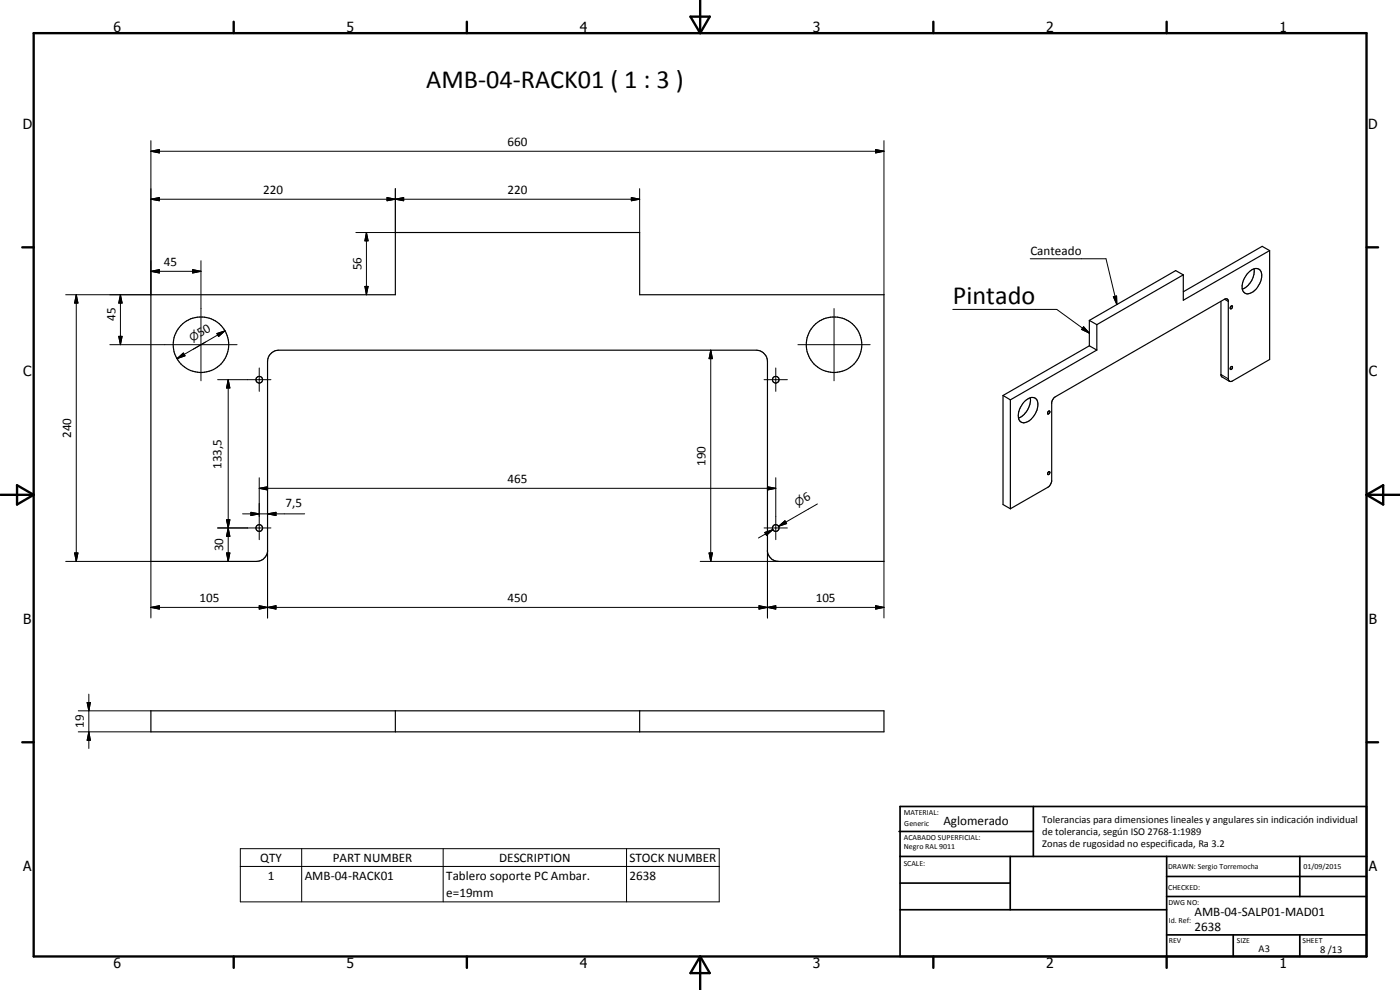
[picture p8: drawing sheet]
<svg xmlns="http://www.w3.org/2000/svg" width="420mm" height="297mm" viewBox="0 0 420 297" stroke-linecap="round" stroke-linejoin="round" font-family="sans-serif">
<g fill="none" stroke="#000" stroke-width=".35">
<path d="M381 75.2l-25.9 14.9v-7.6M381 75.2l-2.2-1.3-23.7 13.6M381 75.2v32.7l-11.2 6.4a.75 .75 0 0 1-.8 .1 .75 .75 0 0 1-.4-.7v-23.4l-.4-.6h-.3l-51.5 29.6-.8 1.5v23.6l-.1 .5-.8 1.2-11.5 6.6M45.3 88.4h73.3v-18.6h73.4v18.6h73.3v80h-31.7a3.5 3.5 0 0 1-3.3-2.9v-57.1a3.5 3.5 0 0 0-3.3-3.3h-143.4a3.4 3.4 0 0 0-3.3 3.3v57.1a3.5 3.5 0 0 1-3.3 2.9h-31.7zM326.9 96.1l2.3 1.3M326.9 96.1v7.7M329.2 97.4v7.6M355.1 82.5l-2.3-1.3-25.9 14.9M355.1 82.5l-25.9 14.9M366.4 90.4v22.2l.2 .4 2.4 1.4M369.3 91.9l.4-.2 .2 .3-.4 .7-.3-.3zM374.3 82.1a2.83 2.83 0 0 1 3.6-1.3 3.4 3.4 0 0 1 0 4.5 3.9 3.9 0 0 1-4.1 2.8 2.47 2.47 0 0 1-.9-3.3z"/>
<path d="M376.3 80.7a6 6 0 0 1-3.5 6.1M301 118.7l2.2 1.3M301 118.7v32.7l2.2 1.3M303.2 120v32.7M309.2 119.4a6.2 6.2 0 0 1-3.5 6.1M326.9 103.8l2.3 1.2M326.9 103.8l-25.9 14.9M329.2 105l-26 15M369.5 110l.2-.1a.57 .57 0 0 1-.4 1l-.1-.3zM307.5 120.4a2.53 2.53 0 0 1 3.5-.7 5 5 0 0 1-1.4 5.9 2.52 2.52 0 0 1-3.5 .8 5 5 0 0 1 1.4-6zM314.5 123.5l.4-.2a.49 .49 0 0 1 .1 .6 .49 .49 0 0 1-.6 .2zM314.7 141.6l.3-.1 .1 .4-.6 .5-.1-.4z"/>
<path d="M45.3 213.3h220v6.3h-220zM118.6 213.3v6.3M192 213.3v6.3"/>
<circle cx="60.3" cy="103.4" r="8.3"/>
<circle cx="77.8" cy="113.9" r="1"/>
<circle cx="232.8" cy="113.9" r="1.01"/>
<circle cx="250.3" cy="103.4" r="8.3"/>
<circle cx="77.8" cy="158.4" r=".99"/>
<circle cx="232.8" cy="158.4" r="1"/>
</g>
<g fill="none" stroke="#000" stroke-width=".3">
<path d="M45.3 45.4l2.5-.5v1zM45.3 59.8l2.5-.5v.9zM45.3 45.4h220M45.3 42.2v46.2h-25.6M45.3 59.8h146.7M116.2 59.3l2.4 .5-2.4 .4zM118.6 59.8l2.5-.5v.9zM118.6 56.6v13.2h-11.8M189.5 59.3l2.5 .5-2.5 .4zM192 56.6v13.2M262.8 44.9l2.5 .5-2.5 .5zM265.3 42.2v46.2"/>
<path d="M60.3 78.2v36.1M110 69.8l.5 2.5h-1zM110 69.8v18.6M309.2 77.6h22.7l3.3 13.8M22.9 88.4l.5 2.5h-1zM22.9 88.4v80M36.1 88.4l.5 2.5h-1zM36.1 88.4v15M45.3 81.4l2.5-.5v1zM45.3 81.4h15M57.8 80.9l2.5 .5-2.5 .5zM67.5 99.3l-14.4 8.3"/>
<path d="M109.5 85.9h1l-.5 2.5zM250.3 92.6v21.7M286 92.8h31.1l9.8 7.1M325.2 98l1.7 1.9-2.3-1.1zM334.1 89l1-.2 .1 2.6zM367.5 89.8l1.1 .7M33 103.4h38.2M35.6 100.9h1l-.5 2.5zM53.1 107.6l1.9-1.7 .5 .9zM61.6 102.7l-3.6 2.1M65.1 100.1l2.4-.8-1.9 1.7zM65.3 113.9h16"/>
<path d="M68.5 113.9l.5 2.5h-1zM68.5 113.9v54.5M77.8 110.4v7M213.3 105.1l.5 2.5h-1zM213.3 105.1v63.3M229.3 113.9h7M232.8 110.4v7M239.5 103.4h21.6M366.4 112.4l2.2 1.3M65.3 158.4h16M68 156h1l-.5 2.4zM68.5 158.4l.5 2.5h-1z"/>
<path d="M72.8 154.2h18.6M75.3 153.7l2.5 .5-2.5 .5zM77.8 146.5l2.5-.5v1zM77.8 143.3v18.6M77.8 146.5h155M80.3 154.2l2.5-.5v1zM229.3 158.4h7M229.5 159.8l2.4-.9-1.9 1.7zM230.3 146l2.5 .5-2.5 .5zM231.9 158.9l-4.3 2.5M232.8 143.3v18.6M233.7 157.9l1.9-1.6 .5 .8z"/>
<path d="M235.8 156.7l-2.1 1.2M245.3 151.2l-11.6 6.7M19.7 168.4h25.6v17M22.4 165.9h1l-.5 2.5zM68 165.9h1l-.5 2.5zM80.3 165.1v20.3M210.1 168.4h23.5M212.8 165.9h1l-.5 2.5zM230.3 165.1v20.3M265.3 168.4v17M45.3 182.2l2.5-.5v1.1zM45.3 182.2h220"/>
<path d="M77.8 181.7l2.5 .5-2.5 .6zM80.3 182.2l2.5-.5v1.1zM227.8 181.7l2.5 .5-2.5 .6zM230.3 182.2l2.5-.5v1.1zM262.8 181.7l2.5 .5-2.5 .6zM23.5 213.3h21.8M23.5 219.6h21.8M26.2 210.8h.9l-.4 2.5zM26.7 219.6l.4 2.5h-.9zM26.7 208.3v16.3M72.1 254.6h143.7v16h-143.7zM72.1 260h143.7"/>
<path d="M90.5 254.6v16M133 254.6v16M188 254.6v16"/>
</g>
<g fill="none" stroke="#000" stroke-width=".71">
<path d="M10.1 9.9h400v277.1h-400zM70.1 6.5v3.4M140.1 6.5v3.4M207.2 5h5.8l-2.9 4.9zM210.1 0v9.9M280.1 6.5v3.4M350.1 6.5v3.4M6.7 74.2h3.4M410.1 74.2h3.5M.1 148.5h10M5.1 145.6l5 2.9-5 2.9zM410.1 148.5h10"/>
<path d="M410.1 148.5l5-2.9v5.8zM6.7 222.7h3.4M410.1 222.7h3.5M70.1 287v3.4M140.1 287v3.4M210.1 287v10M210.1 287l2.9 5h-5.8zM280.1 287v3.4M350.1 287v3.4"/>
</g>
<g fill="none" stroke="#000" stroke-width=".51">
<path d="M269.8 249.5h40.3M270.1 242h140v45h-140zM270.1 257h140M303.2 257v16M310.1 242v15M350.1 257v30M390.1 257v12M270.1 265h33.1M270.1 273h80M350.1 269h60M350.1 263h60M350.1 280.5h60"/>
<path d="M370.1 280.5v6.5M390.1 280.5v6.5"/>
</g>
<g fill="#000">
<path d="M45.3 45.4l2.5-.5v1zM45.3 59.8l2.5-.5v.9zM118.6 59.8l2.5-.5v.9zM262.8 44.9l2.5 .5-2.5 .5zM110 69.8l.5 2.5h-1zM116.2 59.3l2.4 .5-2.4 .4zM189.5 59.3l2.5 .5-2.5 .4zM22.9 88.4l.5 2.5h-1zM36.1 88.4l.5 2.5h-1zM45.3 81.4l2.5-.5v1zM57.8 80.9l2.5 .5-2.5 .5zM109.5 85.9h1l-.5 2.5z"/>
<path d="M325.2 98l1.7 1.9-2.3-1.1zM334.1 89l1-.2 .1 2.6zM35.6 100.9h1l-.5 2.5zM53.1 107.6l1.9-1.7 .5 .9zM65.1 100.1l2.4-.8-1.9 1.7zM68.5 113.9l.5 2.5h-1zM213.3 105.1l.5 2.5h-1zM68 156h1l-.5 2.4zM75.3 153.7l2.5 .5-2.5 .5zM77.8 146.5l2.5-.5v1zM80.3 154.2l2.5-.5v1zM230.3 146l2.5 .5-2.5 .5z"/>
<path d="M233.7 157.9l1.9-1.6 .5 .8zM22.4 165.9h1l-.5 2.5zM68 165.9h1l-.5 2.5zM68.5 158.4l.5 2.5h-1zM212.8 165.9h1l-.5 2.5zM229.5 159.8l2.4-.9-1.9 1.7zM45.3 182.2l2.5-.5v1.1zM77.8 181.7l2.5 .5-2.5 .6zM80.3 182.2l2.5-.5v1.1zM227.8 181.7l2.5 .5-2.5 .6zM230.3 182.2l2.5-.5v1.1zM262.8 181.7l2.5 .5-2.5 .6z"/>
<path d="M26.2 210.8h.9l-.4 2.5zM26.7 219.6l.4 2.5h-.9z"/>
</g>
<g font-size="7.9">
<text x="127.9" y="26.3">AMB-04-RACK01 ( 1 : 3 )</text>
<text x="286" y="91.3">Pintado</text>
</g>
<g font-size="4.2">
<text x="34" y="9.6">6</text>
<text x="104" y="9.6">5</text>
<text x="174" y="9.6">4</text>
<text x="244" y="9.6">3</text>
<text x="314" y="9.6">2</text>
<text x="384" y="9.6">1</text>
<text x="6.8" y="38.7">D</text>
<text x="410.6" y="38.7">D</text>
<text x="7" y="112.9">C</text>
<text x="410.8" y="112.9">C</text>
<text x="7" y="187.1">B</text>
<text x="410.8" y="187.1">B</text>
<text x="7" y="261.4">A</text>
<text x="410.8" y="261.4">A</text>
<text x="34" y="290.4">6</text>
<text x="104" y="290.4">5</text>
<text x="174" y="290.4">4</text>
<text x="244" y="290.4">3</text>
<text x="314" y="290.4">2</text>
<text x="384" y="290.4">1</text>
</g>
<g font-size="3.9">
<text x="152.3" y="43.9">660</text>
<text x="79" y="58.3">220</text>
<text x="152.3" y="58.3">220</text>
<text x="309.2" y="76.6">Canteado</text>
<text x="49.2" y="79.8">45</text>
<text x="108.4" y="81.1" transform="rotate(-90 108.4 81.1)">56</text>
<text x="34.6" y="96.3" transform="rotate(-90 34.6 96.3)">45</text>
<text x="60.1" y="101.1" transform="rotate(-30 60.1 101.1)">50</text>
<text x="21.4" y="131.4" transform="rotate(-90 21.4 131.4)">240</text>
<text x="66.5" y="140.7" transform="rotate(-90 66.5 140.7)">133,5</text>
<text x="211.7" y="139.8" transform="rotate(-90 211.7 139.8)">190</text>
<text x="152.3" y="145">465</text>
<text x="85.7" y="152.1">7,5</text>
<text x="241.8" y="150.7" transform="rotate(-30 241.8 150.7)">6</text>
<text x="67" y="165.4" transform="rotate(-90 67 165.4)">30</text>
<text x="59.8" y="180.7">105</text>
<text x="152.3" y="180.7">450</text>
<text x="244.8" y="180.7">105</text>
<text x="25.1" y="218.4" transform="rotate(-90 25.1 218.4)">19</text>
<text x="283.2" y="247.6">Aglomerado</text>
<text x="78.1" y="258.6">QTY</text>
<text x="80.4" y="263.9">1</text>
<text x="91.5" y="263.9">AMB-04-RACK01</text>
<text x="99.9" y="258.6">PART NUMBER</text>
<text x="133.9" y="263.9">Tablero soporte PC Ambar.</text>
<text x="149.8" y="258.6">DESCRIPTION</text>
<text x="189" y="258.6">STOCK NUMBER</text>
<text x="189" y="263.9">2638</text>
<text x="133.9" y="269.3">e=19mm</text>
<text x="358.5" y="275">AMB-04-SALP01-MAD01</text>
<text x="358.5" y="279.4">2638</text>
</g>
<g font-size="3.3">
<text x="57.6" y="102.5" transform="rotate(-30 57.6 102.5)">n</text>
<text x="239.4" y="152.1" transform="rotate(-30 239.4 152.1)">n</text>
</g>
<g font-size="3.1">
<text x="312.7" y="246.8">Tolerancias para dimensiones lineales y angulares sin indicación individual</text>
<text x="312.7" y="250.4">de tolerancia, según ISO 2768-1:1989</text>
<text x="312.7" y="254">Zonas de rugosidad no especificada, Ra 3.2</text>
<text x="377.7" y="285.6">A3</text>
<text x="396.2" y="285.9">8 /13</text>
</g>
<g font-size="2.4">
<text x="271.2" y="244.4">MATERIAL:</text>
<text x="271.3" y="252">ACABADO SUPERFICIAL:</text>
<text x="271.4" y="247.9">Generic</text>
<text x="271.3" y="254.6">Negro RAL 9011</text>
<text x="271.2" y="259.7">SCALE:</text>
<text x="350.6" y="260.8">DRAWN: Sergio Torremocha</text>
<text x="391.2" y="260.6">01/09/2015</text>
<text x="350.6" y="267">CHECKED:</text>
<text x="350.6" y="271.4">DWG NO:</text>
<text x="350.8" y="276.9">Id. Ref:</text>
<text x="350.8" y="282.8">REV</text>
<text x="371.2" y="282.9">SIZE</text>
<text x="390.9" y="282.9">SHEET</text>
</g>
</svg>
